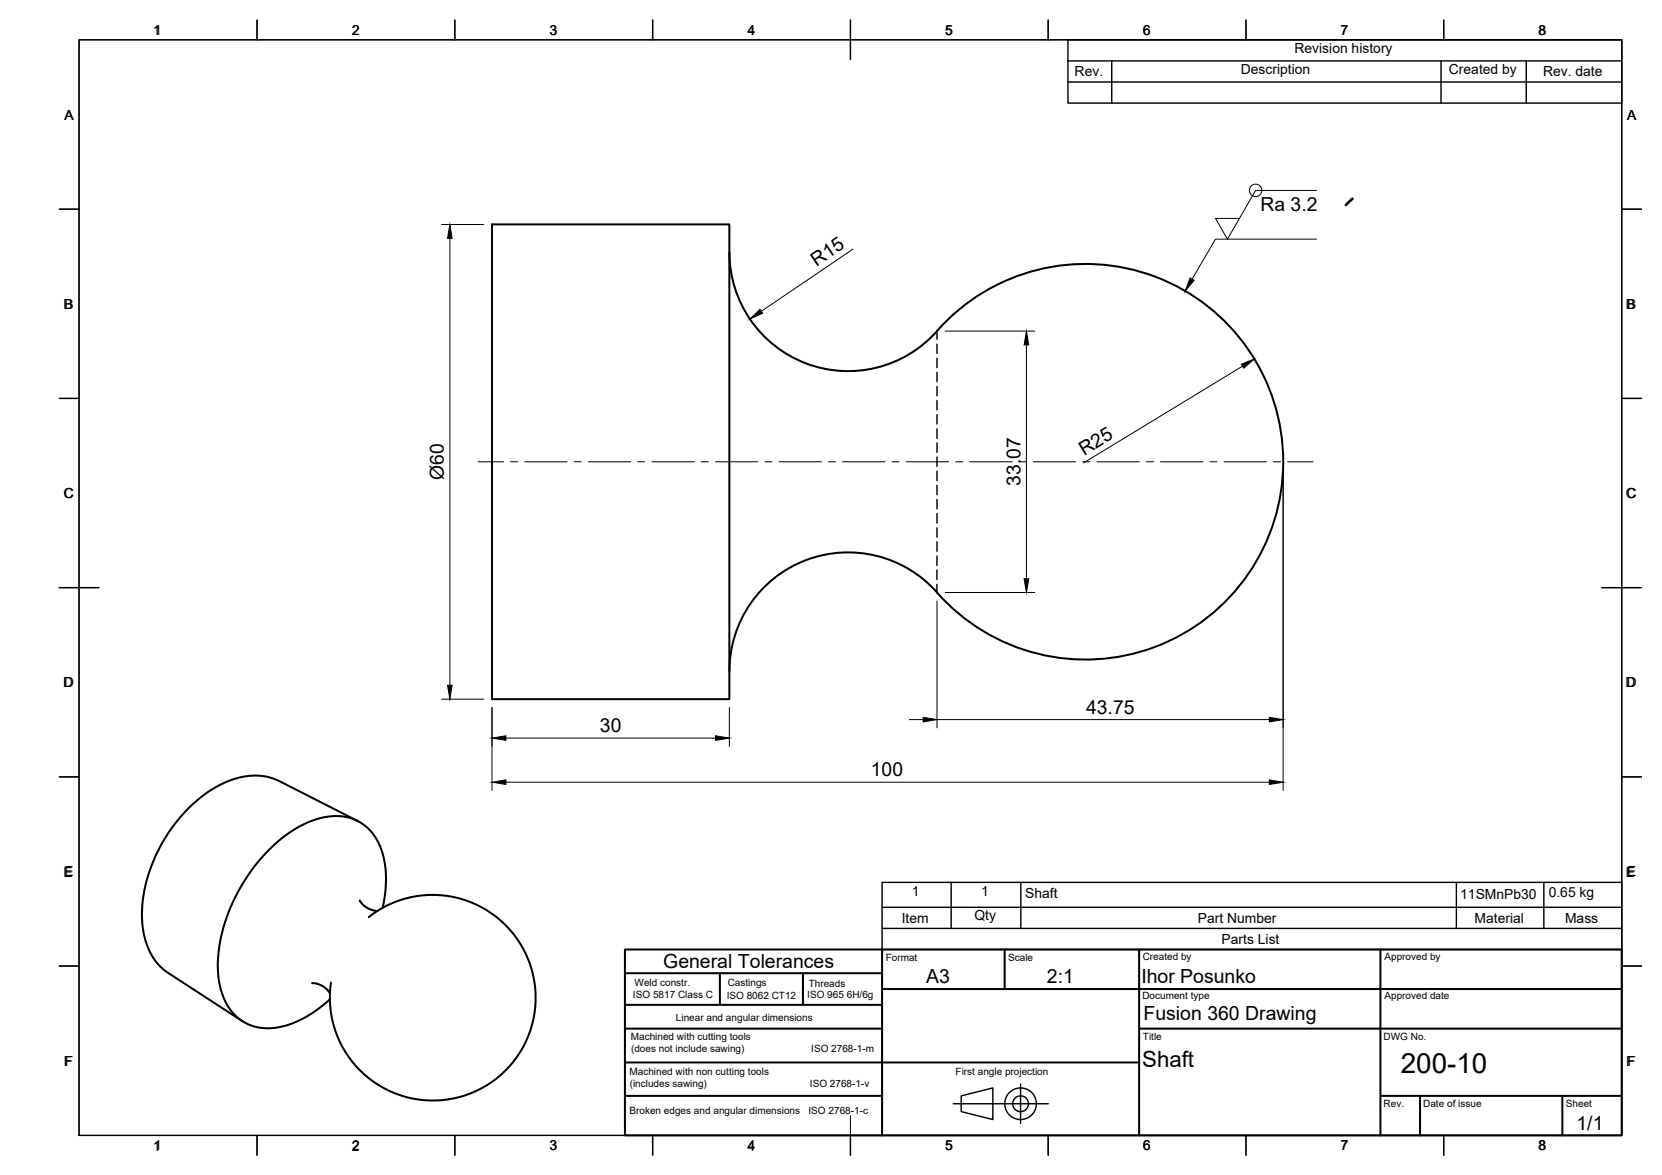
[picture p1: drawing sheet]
<svg xmlns="http://www.w3.org/2000/svg" width="420mm" height="297mm" viewBox="0 0 420 297" stroke-linecap="round" stroke-linejoin="round" font-family="sans-serif">
<!-- layer: Visible -->
<path d="M124.4 56.7h60v120h-60zM184.4 63.8a30 30 0 0 0 19.4 28.1 30 30 0 0 0 33.1-8.2M236.9 83.7a50 50 0 0 1 72.1-3.1 50 50 0 0 1 0 72.2 50 50 0 0 1-72.1-3M236.9 149.8a30 30 0 0 0-33.1-8.2 30 30 0 0 0-19.4 28M90.4 207.5l-19.9-10.1a16.4 16.4 0 0 0-14.9 1 39.2 39.2 0 0 0-19.7 34.1 16.3 16.3 0 0 0 6.6 13.5l18.7 12.1M91 227.6l.5 .9 1.4 1 1.2 .6 1.3 .2M93.2 231.8a26 26 0 0 1 40.2 10.3 26 26 0 0 1-20.7 35.9 26 26 0 0 1-29-29.6M96.7 229.5a24.6 24.6 0 0 0-1.5-17.3 11.9 11.9 0 0 0-13.5-5.6 30.6 30.6 0 0 0-15.9 10.6 43.3 43.3 0 0 0-10.7 27.4 16.5 16.5 0 0 0 5.5 13.1 13.7 13.7 0 0 0 13.5 .9 30.7 30.7 0 0 0 9.3-6M78.9 248.5l1.3 .2 1.2 .5 1.1 .8 .9 1.1" fill="none" stroke="#000" stroke-width=".51"/>
<!-- layer: Sketch1 -->
<g fill="none" stroke="#000" stroke-width=".36">
<path d="M236.9 83.7v2.1M236.9 87v2.4M236.9 90.5v2.4M236.9 94.1v2.4M236.9 97.7v2.4M236.9 101.3v2.3M236.9 104.8v2.4M236.9 108.4v2.4M236.9 112v2.3M236.9 115.6v2.3M236.9 119.1v2.4M236.9 122.7v2.4"/>
<path d="M236.9 126.3v2.4M236.9 129.8v2.4M236.9 133.4v2.4M236.9 137v2.4M236.9 144.1v2.4M236.9 147.7v2.1M236.9 140.6v2.3"/>
</g>
<!-- layer: PDF_Visible -->
<path d="M341.9 50.3l-1.6 1.5" fill="none" stroke="#000" stroke-width=".7"/>
<!-- layer: PDF_BORDER -->
<g fill="none" stroke="#000" stroke-width=".36">
<path d="M20 10.1h390v276.9h-390zM65 5.1v5M115 5.1v5M165 5.1v5M215 5.1v10M265 5.1v5M315 5.1v5M365 5.1v5M15 52.9h5M410 52.9h5M15 100.7h5M410 100.7h5"/>
<path d="M15 148.6h10M405 148.6h10M15 196.4h5M410 196.4h5M15 244.2h5M410 244.2h5M65 287v5M115 287v5M165 287v5M215 287v5M265 287v5M315 287v5"/>
<path d="M365 287v5"/>
</g>
<!-- layer: PDF_TITLEBLOCK -->
<g fill="none" stroke="#000" stroke-width=".51">
<path d="M158 246h65M158 254h65M182 246v8M203 246v8M223 240h187v47h-187zM223 240h-65v47h65M223 250h187M254 240v10M288 240v47M349 240v47M158 268.6h130M158 277h65"/>
<path d="M158 260h65M288 260h122M349 277h61M359 277v10M395 277v10"/>
</g>
<!-- layer: PDF_Custom Tables -->
<path d="M270 10.1h140v16h-140zM270 15.4h140M281.1 15.4v10.7M364.3 15.4v10.7M385.8 15.4v10.7M270 20.7h140" fill="none" stroke="#000" stroke-width=".36"/>
<!-- layer: PDF_Parts Lists -->
<path d="M223 223.1h187v16.9h-187zM223 234.7h187M223 229.4h187M240.5 223.1v11.6M258.1 223.1v11.6M368.2 223.1v11.6M390.3 223.1v11.6" fill="none" stroke="#000" stroke-width=".36"/>
<!-- layer: TITLEBLOCK -->
<g fill="none" stroke="#000" stroke-width=".36">
<path d="M241 279h24M243 277l8-2v8l-8-2zM258 274v10"/>
<circle cx="258" cy="279" r="4"/>
<circle cx="258" cy="279" r="2"/>
</g>
<!-- layer: BORDER -->
<g fill="none" stroke="#000" stroke-width=".25">
<path d="M20 10.1h390v276.9h-390zM65 5.1v5M115 5.1v5M165 5.1v5M215 5.1v10M265 5.1v5M315 5.1v5M365 5.1v5M15 52.9h5M410 52.9h5M15 100.7h5M410 100.7h5"/>
<path d="M15 148.6h10M405 148.6h10M15 196.4h5M410 196.4h5M15 244.2h5M410 244.2h5M65 287v5M115 287v5M165 287v5M215 282.1v9.9M265 287v5M315 287v5"/>
<path d="M365 287v5"/>
</g>
<!-- layer: FD_Dimensions -->
<g fill="none" stroke="#000" stroke-width=".25">
<path d="M111.6 56.8h10.7M113.7 60.2v113M215.7 63l-23.3 15.7M239 83.7h22.6M259.5 87.2v59.1M314.1 92.6l-40.2 24.4M324.4 118.8v81M236.9 151.9v32.1M239 149.8h22.6M111.6 176.7h10.7M124.4 178.8v21M184.4 178.8v9.9"/>
<path d="M127.9 186.6h53M127.9 197.7h193M229.9 181.9h3.5M236.9 181.9h84"/>
</g>
<path d="M113.7 56.8l.6 3.4h-1.2zM189.5 80.7l2.6-2.5 .7 1zM259.5 83.7l.6 3.5h-1.2zM313.8 92.1l3.3-1.4-2.7 2.4zM258.9 146.3h1.2l-.6 3.5zM113.1 173.2h1.2l-.6 3.5zM124.4 186.6l3.5-.6v1.2zM124.4 197.7l3.5-.5v1.1zM180.9 186l3.5 .6-3.5 .6zM233.4 181.3l3.5 .6-3.5 .6zM320.9 197.2l3.5 .5-3.5 .6zM320.9 181.3l3.5 .6-3.5 .6z" fill="#000" stroke="#000" stroke-width=".25"/>
<g fill="none" stroke="#000" stroke-width=".25">
<path d="M332.8 48.1h-15.4l-7.1 12.4-3-5.3h6M332.8 60.5h-25.5l-5.9 10.1"/>
<circle cx="317.4" cy="48.1" r="1.58"/>
</g>
<path d="M300.9 70.3l1 .6-2.3 2.7z" fill="#000" stroke="#000" stroke-width=".25"/>
<!-- layer: Smart Centers -->
<g fill="none" stroke="#000" stroke-width=".25">
<path d="M120.9 116.7h6.4M129.1 116.7h1.8M132.7 116.7h10.7M145.1 116.7h1.8M148.7 116.7h10.7M161.2 116.7h1.8M164.8 116.7h10.7M177.3 116.7h1.8M180.9 116.7h10.7M193.4 116.7h1.8M196.9 116.7h10.7M209.4 116.7h1.8"/>
<path d="M213 116.7h10.7M225.5 116.7h1.8M229.1 116.7h10.7M241.6 116.7h1.8M245.2 116.7h10.7M257.7 116.7h1.7M261.2 116.7h10.7M273.7 116.7h1.8M277.3 116.7h10.7M289.8 116.7h1.8M293.4 116.7h10.7M305.9 116.7h1.8"/>
<path d="M309.5 116.7h10.7M321.9 116.7h1.8M325.5 116.7h6.4"/>
</g>
<text font-size="7" x="354.1" y="271.2">200-10</text>
<text font-size="5.6" x="288.8" y="269.6">Shaft</text>
<g font-size="4.9">
<text x="318.7" y="53.4">Ra 3.2</text>
<text x="206.4" y="67.5" transform="rotate(-34 206.4 67.5)">R15</text>
<text x="274" y="115.2" transform="rotate(-31 274 115.2)">R25</text>
<text x="112.2" y="121.4" transform="rotate(-90 112.2 121.4)">Ø60</text>
<text x="258" y="122.9" transform="rotate(-90 258 122.9)">33.07</text>
<text x="151.7" y="185.1">30</text>
<text x="274.6" y="180.5">43.75</text>
<text x="220.2" y="196.3">100</text>
<text x="167.7" y="244.7">General Tolerances</text>
<text x="234.2" y="248.5">A3</text>
<text x="264.6" y="248.5">2:1</text>
<text x="288.5" y="248.6">Ihor Posunko</text>
<text x="289.1" y="257.8">Fusion 360 Drawing</text>
<text x="398.5" y="285.8">1/1</text>
</g>
<g font-size="3.5">
<text x="38.6" y="8.9">11</text>
<text x="88.9" y="8.9">2</text>
<text x="138.9" y="8.8">3</text>
<text x="189" y="8.9">4</text>
<text x="238.9" y="8.8">5</text>
<text x="288.9" y="8.8">6</text>
<text x="338.9" y="8.9">7</text>
<text x="388.9" y="8.8">8</text>
<text x="327.3" y="13.3">Revision history</text>
<text x="271.7" y="19.3">Rev.</text>
<text x="313.7" y="18.7">Description</text>
<text x="366.3" y="18.7">Created by</text>
<text x="390.1" y="19.3">Rev. date</text>
<text x="16.3" y="30.3">A</text>
<text x="411.3" y="30.2">A</text>
<text x="16.1" y="78.1">B</text>
<text x="411.1" y="78.1">B</text>
<text x="16.1" y="125.9">C</text>
<text x="411.1" y="125.9">C</text>
<text x="16" y="173.8">D</text>
<text x="411" y="173.8">D</text>
<text x="16" y="221.6">E</text>
<text x="411" y="221.6">E</text>
<text x="230.5" y="226.6">1</text>
<text x="248" y="226.6">1</text>
<text x="259.2" y="227.1">Shaft</text>
<text x="369.1" y="227.2">11SMnPb30</text>
<text x="391.5" y="226.7">0.65 kg</text>
<text x="228" y="233.3">Item</text>
<text x="246.3" y="232.6">Qty</text>
<text x="302.8" y="233.3">Part Number</text>
<text x="372.8" y="233.3">Material</text>
<text x="395.6" y="233.3">Mass</text>
<text x="308.8" y="238.7">Parts List</text>
<text x="16.2" y="269.4">F</text>
<text x="411.1" y="269.4">F</text>
<text x="38.6" y="290.9">1</text>
<text x="88.9" y="290.9">2</text>
<text x="138.9" y="290.8">3</text>
<text x="189" y="290.9">4</text>
<text x="238.9" y="290.8">5</text>
<text x="288.9" y="290.8">6</text>
<text x="338.9" y="290.8">7</text>
<text x="388.9" y="290.8">8</text>
</g>
<g font-size="2.5">
<text x="223.9" y="242.8">Format</text>
<text x="254.9" y="242.9">Scale</text>
<text x="288.9" y="242.6">Created by</text>
<text x="350" y="242.6">Approved by</text>
<text x="160.4" y="249.4">Weld constr.</text>
<text x="184" y="249.2">Castings</text>
<text x="204.4" y="249.5">Threads</text>
<text x="160" y="252.4">ISO 5817 Class C</text>
<text x="183.7" y="252.5">ISO 8062 CT12</text>
<text x="204.1" y="252.3">ISO 965 6H/6g</text>
<text x="288.8" y="252.6">Document type</text>
<text x="350" y="252.6">Approved date</text>
<text x="159.5" y="262.9">Machined with cutting tools</text>
<text x="170.9" y="258.1">Linear and angular dimensions</text>
<text x="288.9" y="262.9">Title</text>
<text x="349.8" y="262.9">DWG No.</text>
<text x="159.5" y="265.9">(does not include sawing)</text>
<text x="205.1" y="265.9">ISO 2768-1-m</text>
<text x="159.1" y="271.8">Machined with non cutting tools</text>
<text x="159.2" y="274.9">(includes sawing)</text>
<text x="204.7" y="274.9">ISO 2768-1-v</text>
<text x="241.6" y="271.8">First angle projection</text>
<text x="159.1" y="281.5">Broken edges and angular dimensions</text>
<text x="204.4" y="281.5">ISO 2768-1-c</text>
<text x="349.8" y="279.9">Rev.</text>
<text x="359.8" y="279.9">Date of issue</text>
<text x="395.9" y="279.9">Sheet</text>
</g>
</svg>
